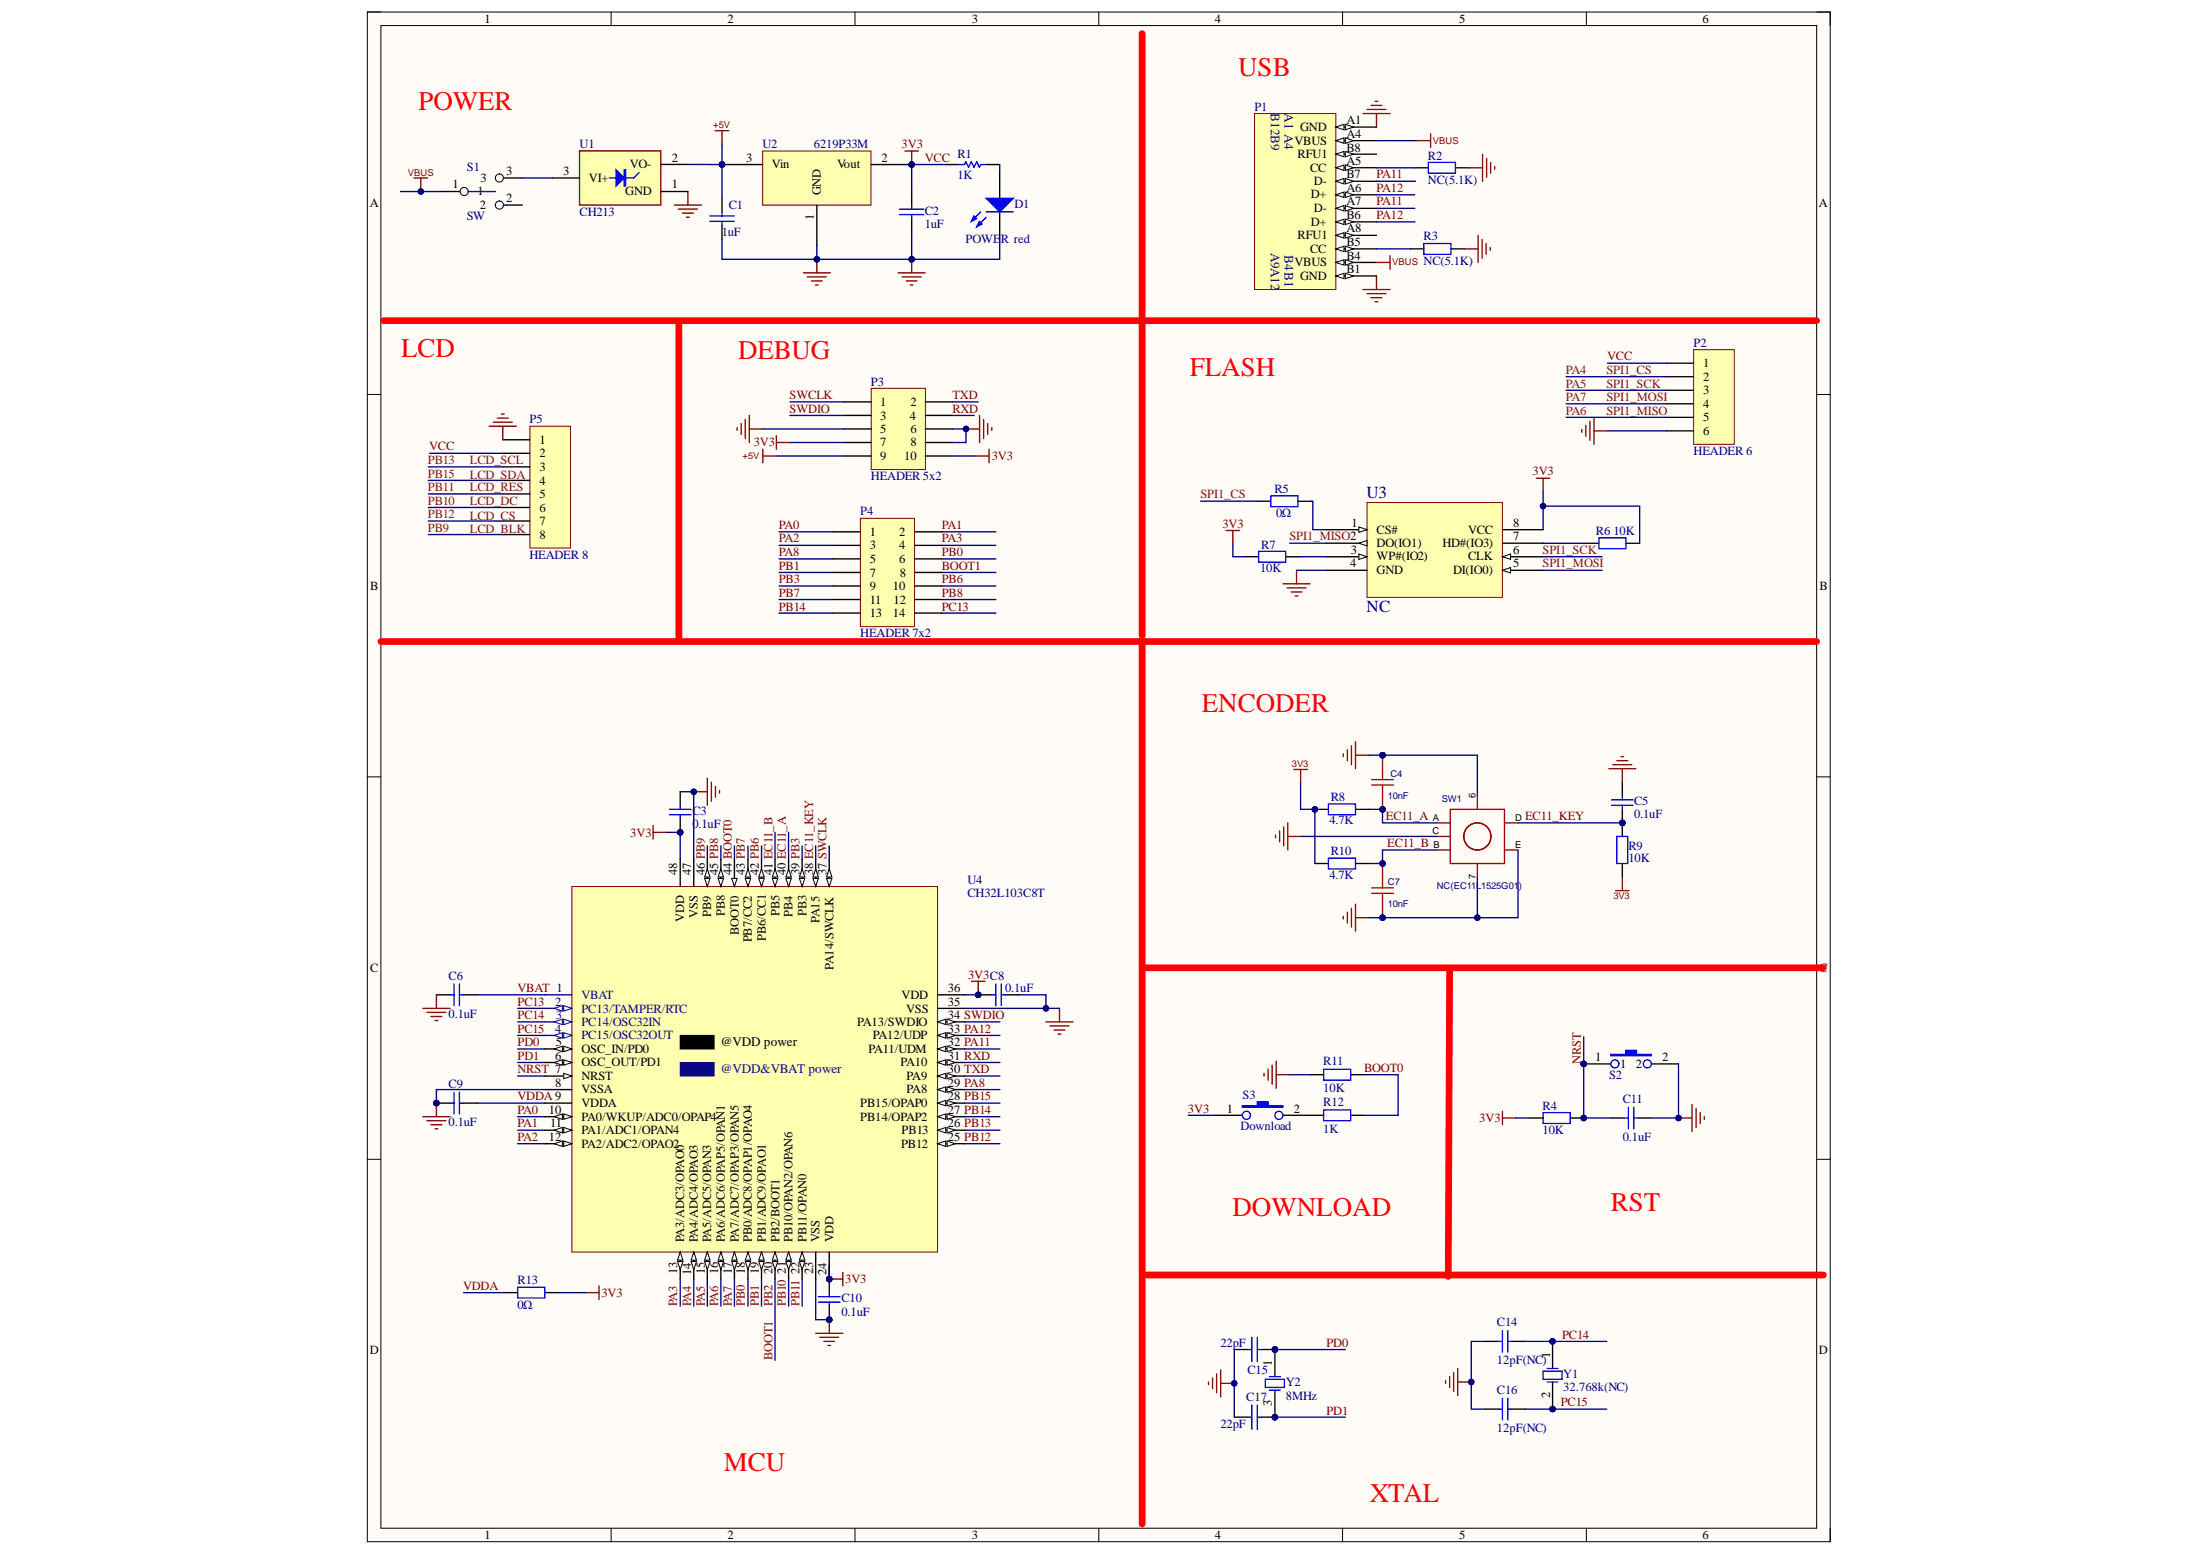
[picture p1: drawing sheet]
# Altium schematic sheet CH32L103-WUI-R1.SchDoc
size 274 x 287 mm; Symbol: Sheet-Symbol_A4; Company: Caesar; Drawed: Caesar; Reviewed: Caesar; Version: V1.0; Page Size: A4; @Project Name: CH32X035G8U6_Multifunctional_Keyboard-1v3-20240412; @Page Count: 1; @Update Date: 2024-04-12; @Create Date: 2024-03-18; @Schematic Name: Schematic1; @Page No: 1; @Page Name: P1; Device: Sheet-Symbol_A4; SheetNumber: 1; SheetTotal: 1

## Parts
C1  1uF  [0402_C]
C2  1uF  [0402_C]
C3  0.1uF  [0402_C]
C4  10nF  [0402_C]
C5  0.1uF  [0402_C]
C6  0.1uF  [0402_C]
C7  10nF  [0402_C]
C8  0.1uF  [0402_C]
C9  0.1uF  [0402_C]
C10  0.1uF  [0402_C]
C11  0.1uF  [0402_C]
C14  12pF(NC)  [0402_C]
C15  22pF  [0402_C]
C16  12pF(NC)  [0402_C]
C17  22pF  [0402_C]
D1  POWER  red  [0603+]
P1  TYPE-C  [TYPE-C-Receptacle-2.0]  (value not drawn)
P2  HEADER 6  [SIP6-2.54mm]
P3  HEADER 5x2  [IDC10-2.54mm]
P4  HEADER 7x2  [IDC14-2.54mm]
P5  HEADER 8  [SIP8-2.54mm]
R1  1K  [0402]
R2  NC(5.1K)  [0402]
R3  NC(5.1K)  [0402]
R4  10K  [0402]
R5  0Ω  [0402]
R6  10K  [0402]
R7  10K  [0402]
R8  4.7K  [0402]
R9  10K  [0402]
R10  4.7K  [0402]
R11  10K  [0402]
R12  1K  [0402]
R13  0Ω  [0402]
S1  SW  [SW1]
S2  NRST  [贴片按键]  (value not drawn)
S3  Download  [贴片按键]
SW1  NC(EC11L1525G01)  [SW-TH_ALPS_EC11L1525G01]
U1  CH213  [SOT-23-3]
U2  6219P33M  [SOT-23]
U3  NC  [SOIC-8_208mil]
U4  CH32L103C8T  [LQFP48]
Y1  32.768k(NC)  [FC-135]
Y2  8MHz  [XT3225]

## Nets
3V3: C2.1 C3.2 C8.2 C10.2 P2.1 P3.7 P3.10 P5.2 R1.2 R4.2 R6.2 R7.1 R8.1 R9.1 R10.1 R13.1 S3.1 U2.2(Vout) U3.8(VCC) U4.24(VDD) U4.36(VDD) U4.48(VDD)  [also labelled VCC]
+5V: C1.1 P3.9 U1.2(VO-) U2.3(Vin)
GND: C1.2 C2.2 C3.1 C4.2 C5.1 C6.2 C7.2 C8.1 C9.2 C10.1 C11.1 C14.2 C15.1 C16.2 C17.1 D1.2(K) P1.A1(GND) P1.B1(GND) P2.6 P3.5 P3.6 P3.8 P5.1 R2.2 R3.2 R11.2 S2.2 SW1.6(EH) SW1.7(EH) SW1.C SW1.E U1.1(GND) U2.1(GND) U3.4(GND) U4.8(VSSA) U4.23(VSS) U4.35(VSS) U4.47(VSS)
VBUS: P1.A4(VBUS) P1.B4(VBUS) S1.1
BOOT0: R11.1 R12.1 U4.44(BOOT0)
BOOT1: P4.8 U4.20(PB2/BOOT1)  [also labelled PB2]
EC11_A: C4.1 R8.2 SW1.A U4.40(PB4)
EC11_B: C7.1 R10.2 SW1.B U4.41(PB5)
EC11_KEY: C5.2 R9.2 SW1.D U4.38(PA15)
LCD_DC: P5.6 U4.21(PB10/OPAN2/OPAN6)  [also labelled PB10]
LCD_RES: P5.5 U4.22(PB11/OPAN0)  [also labelled PB11]
LCD_SCL: P5.3 U4.26(PB13)  [also labelled PB13]
NRST: C11.2 R4.1 S2.1 U4.7(NRST)
PA0: P4.1 U4.10(PA0/WKUP/ADC0/OPAP4)
PA1: P4.2 U4.11(PA1/ADC1/OPAN4)
PA2: P4.3 U4.12(PA2/ADC2/OPAO2)
PA3: P4.4 U4.13(PA3/ADC3/OPAO0)
PA4: P2.2 R5.1 U4.14(PA4/ADC4/OPAO3)  [also labelled SPI1_CS]
PA5: P2.3 U3.6(CLK) U4.15(PA5/ADC5/OPAN3)  [also labelled SPI1_SCK]
PA6: P2.5 U3.2(DO(IO1)) U4.16(PA6/ADC6/OPAP5/OPAN1)  [also labelled SPI1_MISO]
PA7: P2.4 U3.5(DI(IO0)) U4.17(PA7/ADC7/OPAP3/OPAN5)  [also labelled SPI1_MOSI]
PA8: P4.5 U4.29(PA8)
PA11: P1.A7(D-) P1.B7(D-) U4.32(PA11/UDM)
PA12: P1.A6(D+) P1.B6(D+) U4.33(PA12/UDP)
PB0: P4.6 U4.18(PB0/ADC8/OPAP1/OPAO4)
PB1: P4.7 U4.19(PB1/ADC9/OPAO1)
PB3: P4.9 U4.39(PB3)
PB6: P4.10 U4.42(PB6/CC1)
PB7: P4.11 U4.43(PB7/CC2)
PB8: P4.12 U4.45(PB8)
PB9: P5.8 U4.46(PB9)
PB12: P5.7 U4.25(PB12)
PB14: P4.13 U4.27(PB14/OPAP2)
PB15: P5.4 U4.28(PB15/OPAP0)
PC13: P4.14 U4.2(PC13/TAMPER/RTC)
PC14: C14.1 U4.3(PC14/OSC32IN) Y1.1(OSC1)
PC15: C16.1 U4.4(PC15/OSC32OUT) Y1.2(OSC2)
PD0: C15.2 U4.5(OSC_IN/PD0) Y2.1(OSC1)
PD1: C17.2 U4.6(OSC_OUT/PD1) Y2.3(OSC2)
RXD: P3.4 U4.31(PA10)
SWCLK: P3.1 U4.37(PA14/SWCLK)
SWDIO: P3.3 U4.34(PA13/SWDIO)
TXD: P3.2 U4.30(PA9)
VBAT: C6.1 U4.1(VBAT)
VDDA: C9.1 R13.2 U4.9(VDDA)
NetD1_1: D1.1(A) R1.1
NetP1_A5: P1.A5(CC) R2.1
NetP1_B5: P1.B5(CC) R3.1
NetR5_2: R5.2 U3.1(CS#)
NetR6_1: R6.1 U3.7(HD#(IO3))
NetR7_2: R7.2 U3.3(WP#(IO2))
NetR12_2: R12.2 S3.2
NetS1_3: S1.3 U1.3(VI+)

Not connected (* = marked no-connect by the designer): P1 A8(RFU1)* B8(RFU1)*; S1 2

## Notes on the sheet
- USB
- POWER
- LCD
- DEBUG
- FLASH
- ENCODER
- DOWNLOAD
- RST
- MCU
- XTAL
- Labels drawn without touching a wire or pin: LCD_BLK, LCD_CS, LCD_SDA
